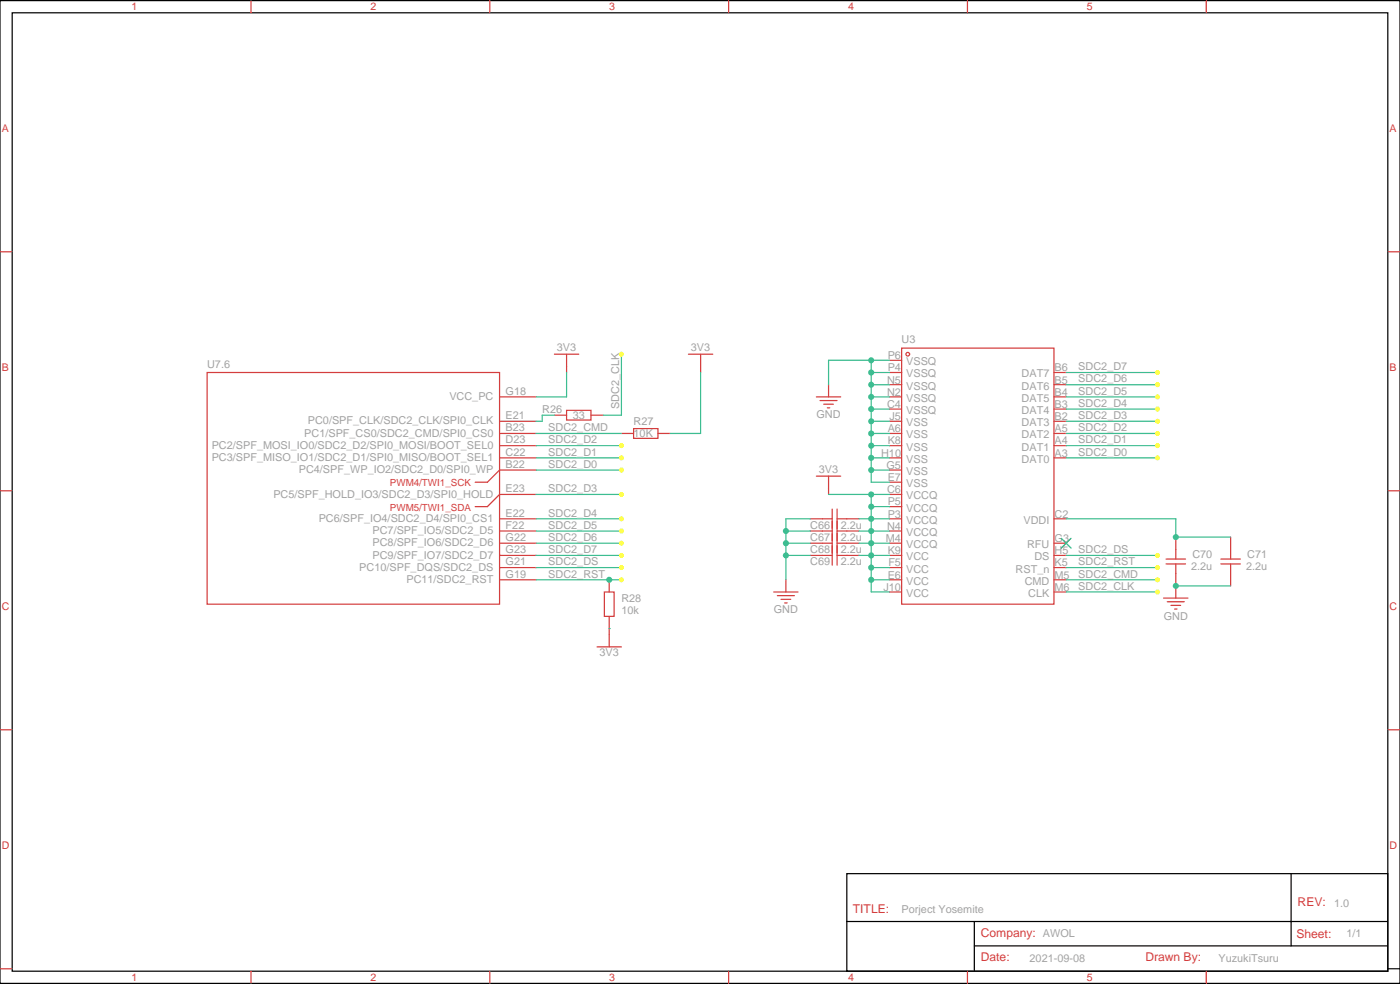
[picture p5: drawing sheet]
<svg xmlns="http://www.w3.org/2000/svg" width="405mm" height="285mm" viewBox="0 0 405 285" stroke-linecap="round" stroke-linejoin="round" font-family="sans-serif">
<g fill="none" stroke="#d43d3d" stroke-width=".35">
<path d="M72.7 .2v3.5M141.8 .2v3.5M211 .2v3.5M280.1 .2v3.5M349.2 .2v3.5M0 72.8h3.5M401.8 72.8h3.5M60 107.8h84.6v67h-84.6zM144.6 114.8h10.6M160.5 102.5h7.1M164 118.7h7.1v2.8h-7.1zM164 102.5v5.3"/>
<path d="M199.3 102.5h7.1M202.8 102.5v5.3M236.4 114.8h7M237.4 115.9h5M238.5 116.9h2.8M239.5 118h.7M239.9 111.3v3.5M257.5 114.8h3.6M257.5 104.2h3.6M257.5 107.8h3.6M257.5 111.3h3.6M257.5 118.4h3.6"/>
<path d="M261.1 100.7h44.1v74.1h-44.1zM305.2 114.8h3.5M305.2 107.8h3.5M305.2 111.3h3.5M305.2 118.4h3.5M144.6 121.9h10.6M144.6 125.4h10.6M144.6 128.9h10.6M144.6 132.5h10.6M155.2 136h-10.6l-3.5 3.5h-3.5M160.5 120.1h3.5M171.1 120.1h3.5"/>
<path d="M179.9 125.4h3.5M183.4 124h7.1v2.8h-7.1zM190.5 125.4h3.5M236.4 137.8h7M239.9 137.8v5.3M257.5 139.5h3.6M257.5 121.9h3.6M257.5 125.4h3.6M257.5 128.9h3.6M257.5 132.5h3.6M257.5 136h3.6M305.2 121.9h3.5"/>
<path d="M305.2 125.4h3.5M305.2 128.9h3.5M305.2 132.5h3.5M0 142h3.5M144.6 150.1h10.6M144.6 153.6h10.6M144.6 157.2h10.6M155.2 143.1h-10.6l-3.5 3.5h-3.5M234.6 150.1h6.3M234.6 153.6h6.3M234.6 157.2h6.3M240.9 147.3v16.2"/>
<path d="M242.4 150.1h6.3M242.4 153.6h6.3M242.4 157.2h6.3M242.4 147.3v16.2M257.5 146.6h3.6M257.5 143.1h3.6M257.5 150.1h3.6M257.5 153.6h3.6M257.5 157.2h3.6M305.2 150.1h3.5M305.2 157.2h3.5M340.4 155.4v6.3"/>
<path d="M356.3 155.4v6.3M401.8 142h3.5M144.6 160.7h10.6M144.6 164.2h10.6M144.6 167.7h10.6M175 171.3h2.8v7h-2.8zM176.4 167.7v3.6M176.4 178.3v8.8M224 171.3h7.1M225.1 172.3h4.9M226.1 173.4h2.9M227.2 174.4h.7"/>
<path d="M227.5 167.7v3.6M234.6 160.7h6.3M242.4 160.7h6.3M257.5 160.7h3.6M257.5 164.2h3.6M257.5 167.7h3.6M257.5 171.3h3.6M305.2 160.7h3.5M305.2 164.2h3.5M305.2 167.7h3.5M305.2 171.3h3.5M336.9 173h7.1"/>
<path d="M337.6 161.7h5.7M337.6 163.2h5.7M338 174.1h4.9M339 175.2h2.8M340.1 176.2h.7M340.4 163.2v9.8M353.5 161.7h5.6M353.5 163.2h5.6M356.3 163.2v6.3M172.9 187.1h7M0 211.1h3.5M401.8 211.1h3.5"/>
<path d="M0 280.3h3.5M72.7 281v3.5M141.8 281v3.5M211 281v3.5M280.1 281v3.5M349.2 281v3.5"/>
<circle cx="262.8" cy="102.5" r=".53"/>
</g>
<path d="M307.3 155.8l2.8 2.8M310.1 155.8l-2.8 2.8" fill="none" stroke="#3c3" stroke-width=".35"/>
<path d="M0 .2h405.3v284.3h-405.3zM3.5 3.7h398.3v277.3h-398.3zM245.2 252.8h156.6v28.2h-156.6zM373.8 252.8v20.9M245.2 266.6h156.5M282.1 273.7h119.6M282.1 266.6v14.1M401.8 280.3h3.5" fill="none" stroke="#000" stroke-width=".35"/>
<g fill="none" stroke="#3dbd91" stroke-width=".35">
<path d="M164 107.8v7h-8.8M179.9 102.5v17.6h-5.3M252.2 114.8h5.3M252.2 107.8h5.3M252.2 111.3h5.3M252.2 118.4h5.3M252.2 104.2v35.3h5.3M257.5 104.2h-17.6v7.1M308.7 114.8h26.4M308.7 107.8h26.4M308.7 111.3h26.4M308.7 118.4h26.4"/>
<path d="M155.2 125.4h24.7M155.2 128.9h24.7M155.2 132.5h24.7M155.2 136h24.7M160.5 120.1h-3.5v1.8h-1.8M252.2 125.4h5.3M252.2 128.9h5.3M252.2 132.5h5.3M252.2 136h5.3M252.2 121.9h5.3M308.7 125.4h26.4M308.7 128.9h26.4"/>
<path d="M308.7 132.5h26.4M308.7 121.9h26.4M155.2 150.1h24.7M155.2 153.6h24.7M155.2 143.1h24.7M155.2 157.2h24.7M227.5 153.6h7.1M227.5 157.2h7.1M234.6 150.1h-7.1v17.6M239.9 143.1h17.6M248.7 150.1h8.8M248.7 153.6h8.8"/>
<path d="M248.7 157.2h8.8M252.2 143.1v28.2h5.3M252.2 146.6h5.3M308.7 150.1h31.7v5.3h15.9M155.2 160.7h24.7M155.2 164.2h24.7M155.2 167.7h24.7M227.5 160.7h7.1M248.7 160.7h8.8M252.2 164.2h5.3M252.2 167.7h5.3M308.7 160.7h26.4"/>
<path d="M308.7 164.2h26.4M308.7 167.7h26.4M308.7 171.3h26.4M340.4 169.5h15.9"/>
</g>
<circle cx="176.4" cy="181.9" r=".18" fill="#3dbd91"/>
<path d="M202.8 107.8v17.6h-8.8" fill="none" stroke="#3dbd91" stroke-width=".35"/>
<g fill="#3dbd91">
<circle cx="176.4" cy="167.7" r=".88"/>
<circle cx="252.2" cy="104.2" r=".88"/>
<circle cx="252.2" cy="107.8" r=".88"/>
<circle cx="252.2" cy="111.3" r=".88"/>
<circle cx="252.2" cy="114.8" r=".88"/>
<circle cx="252.2" cy="118.4" r=".88"/>
<circle cx="252.2" cy="121.9" r=".88"/>
<circle cx="252.2" cy="125.4" r=".88"/>
<circle cx="252.2" cy="128.9" r=".88"/>
<circle cx="252.2" cy="132.5" r=".88"/>
<circle cx="252.2" cy="136" r=".88"/>
<circle cx="252.2" cy="146.6" r=".88"/>
<circle cx="252.2" cy="143.1" r=".88"/>
<circle cx="252.2" cy="150.1" r=".88"/>
<circle cx="252.2" cy="153.6" r=".88"/>
<circle cx="252.2" cy="167.7" r=".88"/>
<circle cx="252.2" cy="164.2" r=".88"/>
<circle cx="252.2" cy="160.7" r=".88"/>
<circle cx="252.2" cy="157.2" r=".88"/>
<circle cx="227.5" cy="160.7" r=".88"/>
<circle cx="227.5" cy="153.6" r=".88"/>
<circle cx="227.5" cy="157.2" r=".88"/>
<circle cx="340.4" cy="169.5" r=".88"/>
<circle cx="340.4" cy="155.4" r=".88"/>
</g>
<g fill="#ff0">
<circle cx="179.9" cy="128.9" r=".71"/>
<circle cx="179.9" cy="132.5" r=".71"/>
<circle cx="179.9" cy="150.1" r=".71"/>
<circle cx="179.9" cy="153.6" r=".71"/>
<circle cx="179.9" cy="136" r=".71"/>
<circle cx="179.9" cy="143.1" r=".71"/>
<circle cx="179.9" cy="157.2" r=".71"/>
<circle cx="179.9" cy="160.7" r=".71"/>
<circle cx="179.9" cy="164.2" r=".71"/>
<circle cx="179.9" cy="167.7" r=".71"/>
<circle cx="335.1" cy="107.8" r=".71"/>
<circle cx="335.1" cy="111.3" r=".71"/>
<circle cx="335.1" cy="114.8" r=".71"/>
<circle cx="335.1" cy="118.4" r=".71"/>
<circle cx="335.1" cy="121.9" r=".71"/>
<circle cx="335.1" cy="125.4" r=".71"/>
<circle cx="335.1" cy="128.9" r=".71"/>
<circle cx="335.1" cy="132.5" r=".71"/>
<circle cx="335.1" cy="160.7" r=".71"/>
<circle cx="335.1" cy="164.2" r=".71"/>
<circle cx="335.1" cy="167.7" r=".71"/>
<circle cx="335.1" cy="171.3" r=".71"/>
<circle cx="179.9" cy="102.5" r=".71"/>
</g>
<g font-size="3.5" fill="#d43d3d">
<text x="375.7" y="262.3">REV:</text>
<text x="246.9" y="264">TITLE:</text>
<text x="284" y="271.1">Company: AWOL</text>
<text x="375.4" y="271.4">Sheet:</text>
<text x="284" y="278.1">Date:</text>
<text x="331.6" y="278.1">Drawn By:</text>
</g>
<g font-size="3.1" fill="#d43d3d">
<text x="38.1" y="3">1</text>
<text x="107.2" y="3">2</text>
<text x="176.4" y="3">3</text>
<text x="245.5" y="3">4</text>
<text x="314.7" y="3">5</text>
<text x=".5" y="38.1">A</text>
<text x="402.3" y="38.1">A</text>
<text x=".5" y="107.3">B</text>
<text x="402.3" y="107.3">B</text>
<text x=".5" y="176.4">C</text>
<text x="402.3" y="176.4">C</text>
<text x=".5" y="245.5">D</text>
<text x="402.3" y="245.5">D</text>
<text x="38.1" y="283.8">1</text>
<text x="107.2" y="283.8">2</text>
<text x="176.4" y="283.8">3</text>
<text x="245.5" y="283.8">4</text>
<text x="314.7" y="283.8">5</text>
</g>
<g font-size="3.1" fill="#a2a2a2">
<text x="161.2" y="101.6">3V3</text>
<text x="200" y="101.6">3V3</text>
<text x="261.1" y="99.4">U3</text>
<text x="60" y="106.4">U7.6</text>
<text x="257" y="103.9">P6</text>
<text x="257" y="107.4">P4</text>
<text x="262.4" y="105.7">VSSQ</text>
<text x="305.3" y="107.4">B6</text>
<text x="312.2" y="107.1">SDC2_D7</text>
<text x="256.9" y="111">N5</text>
<text x="262.4" y="109.2">VSSQ</text>
<text x="262.4" y="112.7">VSSQ</text>
<text x="295.8" y="112.7">DAT6</text>
<text x="295.8" y="109.2">DAT7</text>
<text x="305.3" y="111">B5</text>
<text x="312.2" y="110.6">SDC2_D6</text>
<text x="130.1" y="115.7">VCC_PC</text>
<text x="146.4" y="114.2">G18</text>
<text x="157" y="119.5">R26</text>
<text x="179.3" y="118.4" transform="rotate(-90 179.3 118.4)">SDC2_CLK</text>
<text x="256.9" y="114.5">N2</text>
<text x="256.9" y="118">C4</text>
<text x="262.4" y="116.3">VSSQ</text>
<text x="262.4" y="119.8">VSSQ</text>
<text x="295.8" y="119.8">DAT4</text>
<text x="295.8" y="116.3">DAT5</text>
<text x="305.3" y="118">B3</text>
<text x="305.3" y="114.5">B4</text>
<text x="312.2" y="114.2">SDC2_D5</text>
<text x="312.2" y="117.7">SDC2_D4</text>
<text x="89.1" y="122.8">PC0/SPF_CLK/SDC2_CLK/SPI0_CLK</text>
<text x="146.4" y="121.2">E21</text>
<text x="146.4" y="124.8">B23</text>
<text x="158.7" y="124.8">SDC2_CMD</text>
<text x="165.8" y="121.2">33</text>
<text x="183.4" y="123">R27</text>
<text x="236.4" y="121">GND</text>
<text x="257" y="125.1">A6</text>
<text x="257.6" y="121.5">J5</text>
<text x="262.4" y="123.3">VSS</text>
<text x="295.8" y="123.3">DAT3</text>
<text x="305.3" y="125.1">A5</text>
<text x="305.3" y="121.5">B2</text>
<text x="312.2" y="121.2">SDC2_D3</text>
<text x="312.2" y="124.8">SDC2_D2</text>
<text x="61.3" y="129.9">PC2/SPF_MOSI_IO0/SDC2_D2/SPI0_MOSI/BOOT_SEL0</text>
<text x="88.1" y="126.3">PC1/SPF_CS0/SDC2_CMD/SPI0_CS0</text>
<text x="146.4" y="128.3">D23</text>
<text x="146.4" y="131.8">C22</text>
<text x="158.7" y="128.3">SDC2_D2</text>
<text x="158.7" y="131.8">SDC2_D1</text>
<text x="183.4" y="126.5">10K</text>
<text x="257" y="128.6">K8</text>
<text x="262.4" y="126.8">VSS</text>
<text x="262.4" y="130.4">VSS</text>
<text x="295.8" y="130.4">DAT1</text>
<text x="295.8" y="126.8">DAT2</text>
<text x="305.3" y="128.6">A4</text>
<text x="312.2" y="128.3">SDC2_D1</text>
<text x="312.2" y="131.8">SDC2_D0</text>
<text x="61.3" y="133.4">PC3/SPF_MISO_IO1/SDC2_D1/SPI0_MISO/BOOT_SEL1</text>
<text x="86.5" y="136.9">PC4/SPF_WP_IO2/SDC2_D0/SPI0_WP</text>
<text x="146.4" y="135.3">B22</text>
<text x="158.7" y="135.3">SDC2_D0</text>
<text x="237.1" y="136.9">3V3</text>
<text x="255.1" y="132.1">H10</text>
<text x="256.7" y="135.7">G5</text>
<text x="262.4" y="137.4">VSS</text>
<text x="262.4" y="133.9">VSS</text>
<text x="295.8" y="133.9">DAT0</text>
<text x="305.3" y="132.1">A3</text>
<text x="79.2" y="144">PC5/SPF_HOLD_IO3/SDC2_D3/SPI0_HOLD</text>
<text x="146.4" y="142.4">E23</text>
<text x="158.7" y="142.4">SDC2_D3</text>
<text x="256.9" y="142.7">C6</text>
<text x="257" y="139.2">E7</text>
<text x="262.4" y="140.9">VSS</text>
<text x="146.4" y="149.4">E22</text>
<text x="158.7" y="149.4">SDC2_D4</text>
<text x="257" y="146.2">P5</text>
<text x="257" y="149.8">P3</text>
<text x="262.4" y="144.5">VCCQ</text>
<text x="262.4" y="148">VCCQ</text>
<text x="305.3" y="149.8">C2</text>
<text x="92.3" y="151">PC6/SPF_IO4/SDC2_D4/SPI0_CS1</text>
<text x="107.9" y="154.5">PC7/SPF_IO5/SDC2_D5</text>
<text x="146.4" y="153">F22</text>
<text x="158.7" y="153">SDC2_D5</text>
<text x="234.6" y="153">C66</text>
<text x="243.4" y="153">2.2u</text>
<text x="256.9" y="153.3">N4</text>
<text x="262.4" y="151.5">VCCQ</text>
<text x="262.4" y="155.1">VCCQ</text>
<text x="296.3" y="151.5">VDDI</text>
<text x="107.9" y="158.1">PC8/SPF_IO6/SDC2_D6</text>
<text x="107.9" y="161.6">PC9/SPF_IO7/SDC2_D7</text>
<text x="146.4" y="156.5">G22</text>
<text x="146.4" y="160">G23</text>
<text x="158.7" y="156.5">SDC2_D6</text>
<text x="158.7" y="160">SDC2_D7</text>
<text x="234.6" y="156.5">C67</text>
<text x="234.6" y="160">C68</text>
<text x="243.4" y="156.5">2.2u</text>
<text x="243.4" y="160">2.2u</text>
<text x="256.5" y="156.8">M4</text>
<text x="257" y="160.4">K9</text>
<text x="262.4" y="158.6">VCCQ</text>
<text x="297.4" y="158.6">RFU</text>
<text x="305.3" y="160.4">H5</text>
<text x="305.3" y="156.8">G3</text>
<text x="312.2" y="160">SDC2_DS</text>
<text x="345.2" y="161.4">C70</text>
<text x="361.1" y="161.4">C71</text>
<text x="104" y="165.1">PC10/SPF_DQS/SDC2_DS</text>
<text x="146.4" y="163.6">G21</text>
<text x="146.4" y="167.1">G19</text>
<text x="158.7" y="163.6">SDC2_DS</text>
<text x="158.7" y="167.1">SDC2_RST</text>
<text x="234.6" y="163.6">C69</text>
<text x="243.4" y="163.6">2.2u</text>
<text x="257" y="167.4">E6</text>
<text x="257.2" y="163.9">F5</text>
<text x="262.4" y="162.1">VCC</text>
<text x="262.4" y="165.6">VCC</text>
<text x="294" y="165.6">RST_n</text>
<text x="299.5" y="162.1">DS</text>
<text x="305.3" y="167.4">M5</text>
<text x="305.3" y="163.9">K5</text>
<text x="312.2" y="163.6">SDC2_RST</text>
<text x="312.2" y="167.1">SDC2_CMD</text>
<text x="344.9" y="164.9">2.2u</text>
<text x="360.8" y="164.9">2.2u</text>
<text x="117.7" y="168.7">PC11/SDC2_RST</text>
<text x="255.8" y="170.9">J10</text>
<text x="262.4" y="169.2">VCC</text>
<text x="262.4" y="172.7">VCC</text>
<text x="296.7" y="169.2">CMD</text>
<text x="297.7" y="172.7">CLK</text>
<text x="305.3" y="170.9">M6</text>
<text x="312.2" y="170.6">SDC2_CLK</text>
<text x="179.9" y="174.2">R28</text>
<text x="179.9" y="177.7">10k</text>
<text x="224" y="177.5">GND</text>
<text x="336.9" y="179.2">GND</text>
<text x="173.6" y="189.8">3V3</text>
<text x="386.3" y="262.3">1.0</text>
<text x="261.1" y="264.1">Porject Yosemite</text>
<text x="389.8" y="271.2">1/1</text>
<text x="298.1" y="278.2">2021-09-08</text>
<text x="352.8" y="278.2">YuzukiTsuru</text>
</g>
<g font-size="2.8" fill="#d43d3d">
<text x="112.9" y="140.7">PWM4/TWI1_SCK</text>
<text x="112.9" y="147.7">PWM5/TWI1_SDA</text>
</g>
</svg>
